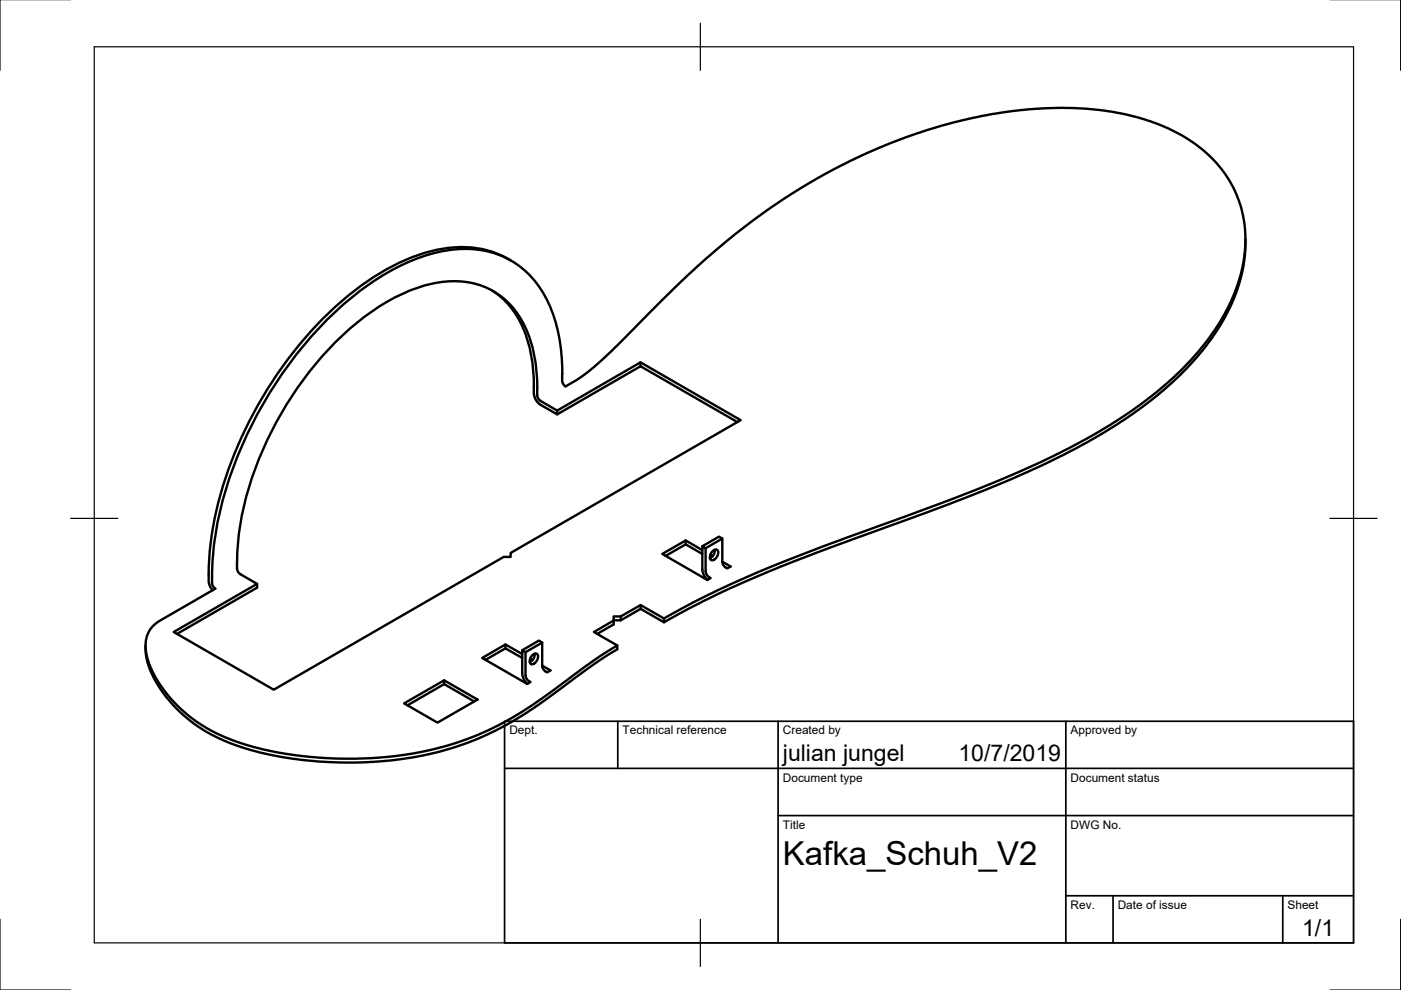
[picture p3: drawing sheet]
<svg xmlns="http://www.w3.org/2000/svg" width="297mm" height="210mm" viewBox="0 0 297 210" stroke-linecap="round" stroke-linejoin="round" font-family="sans-serif">
<!-- layer: Visible -->
<g fill="none" stroke="#000" stroke-width=".51">
<path d="M108.3 55.3a20.7 20.7 0 0 0-15.9-2.3 47.6 47.6 0 0 0-21.4 12.1 86.4 86.4 0 0 0-26 47.7 55.7 55.7 0 0 0-.7 10.6l.2 .9 .6 .9M264.1 50.8a35.4 35.4 0 0 1-8 22 78 78 0 0 1-24.1 20.1l-2.2 1.3a242.5 242.5 0 0 1-33.5 14.5l-16.9 6.2a243.8 243.8 0 0 0-38.6 17l-5-2.8-4.2 2.4h-1.5M104.2 61.5a19.2 19.2 0 0 1 8.3 13.3 36 36 0 0 1 .7 7.1M135.8 76.8v.9M113.2 82v1.9l.7 1.3 .6 .6 3.6 2.1 17.7-10.2 20.5 11.8M113.9 82.3a26.8 26.8 0 0 0-4.7-16.5 16.3 16.3 0 0 0-16.2-5.9 37.8 37.8 0 0 0-17.3 8.5 73.8 73.8 0 0 0-24.8 42.9 56.6 56.6 0 0 0-.6 9.3l.2 .7 .4 .4 3.6 2.1-17.7 10.2 21.2 12.2 48.8-28.1h1.5v-.9l48.7-28.1-21.2-12.3-17.7 10.3-3.9-2.4-.3-.8v-1.5M118.1 87.1v.8M145.4 114.6v.8M148.9 116.6l-3.5-2-5 2.8 9.6 5.6 .7-.4a1.75 1.75 0 0 1-1.1-1.5v-4.9l-.7-.4v4.9M148.9 117.4l-3.5-2-4.3 2.5M149.6 116.2l3.5-2v4.9M150.6 117.6l.5 .3"/>
<path d="M151.1 116.8a.65 .65 0 0 1 1.1 0 1.54 1.54 0 0 1-1.4 1.9 1.41 1.41 0 0 1 .3-1.9zM151.6 116.6a1.86 1.86 0 0 1-1.1 1.8M153.1 119.1a1.57 1.57 0 0 0 .7 1.2M153.1 114.2l-.7-.4-3.5 2M153.1 119.1l1.8 1-.7 .4-.4-.2M45 122.1a73.5 73.5 0 0 1 9.2-33.6 79.6 79.6 0 0 1 25.3-29.1 35.7 35.7 0 0 1 19.2-6.6 18.7 18.7 0 0 1 17.6 11.5 39.7 39.7 0 0 1 2.9 16.6l.3 .7 .4 .3 3.1-1.8 2.7-2.1 3.9-3.5 12.7-12.7a140.4 140.4 0 0 1 42-29.6l2.9-1.2a97.4 97.4 0 0 1 43.3-7.9 45.1 45.1 0 0 1 23.2 7.6 24.9 24.9 0 0 1 9.2 28 47.4 47.4 0 0 1-14 21.3 111.3 111.3 0 0 1-29.7 18.7 498.4 498.4 0 0 1-39.6 15.3 250.7 250.7 0 0 0-36.4 15.7l-2.4 1.4-5-2.8-4.2 2.4h-1.5v.9l-4.2 2.4 5 2.9-5.8 3.7-12.2 8.9-5.2 3.2a67.5 67.5 0 0 1-34.9 8.2l-3.8-.2-4.9-.4a51.9 51.9 0 0 1-20.8-6.2l-.7-.5a26.7 26.7 0 0 1-11.5-14.5l-.2-1.9 .1-1.6 .5-1.6 .6-.9 1.6-1.4 12-6.9-.7-.9v-1.7M54.5 123.8v.8l-17 9.8M107.2 136.6v.9M110.7 138.7l-3.5-2.1-5 2.9 9.6 5.5 .7-.4-.4-.2M110.7 139.5l-3.5-2-4.3 2.4M111.4 138.3l3.6-2.1v4.9M112.4 139.7l.5 .2"/>
<path d="M112.9 138.9a.65 .65 0 0 1 1.1-.1 1.54 1.54 0 0 1-1.4 2 1.41 1.41 0 0 1 .3-1.9zM113.4 138.6a1.86 1.86 0 0 1-1.1 1.8M115 136.2l-.7-.4-3.6 2.1M130.1 131.6v.8l-3.5 2M130.9 136.9v.8l-5 3.1-10.2 7.5-5.2 3.5-3.2 1.9-3.9 2-6.2 2.5a79.2 79.2 0 0 1-47-.1l-.8-.3a29.5 29.5 0 0 1-17.8-16.3l-.5-2-.2-2.6M131.6 130.7v.8M135.8 128.3v.8M140.8 131.1v.8M148.9 120.7a3.1 3.1 0 0 0 1.1 2.2M85.7 149.1l8.5-4.9 7 4.1-8.4 4.9zM94.2 144.2v.8M100.5 148.7l-6.3-3.7-7.8 4.6"/>
<path d="M112.1 144.4a1.56 1.56 0 0 1-.7-1.2v-4.9l-.7-.4v4.9a3.1 3.1 0 0 0 1.1 2.2M115 141.1l1.7 1-.7 .5a1.67 1.67 0 0 1-1-1.5z"/>
</g>
<!-- layer: Border -->
<path d="M0 -.1v15M297 -.1v15M20 9.9h267v190h-267zM148.5 4.9v10M15 109.9h10M282 109.9h10M0 194.9v15h15M148.5 194.9v10M297 194.9v15h-15" fill="none" stroke="#000" stroke-width=".25"/>
<!-- layer: TitleBlock -->
<path d="M107 152.9h180v47h-180zM131 152.9v10M165 152.9v47M226 152.9v47M107 162.9h180M165 172.9h122M226 189.9h61M236 189.9v10M272 189.9v10" fill="none" stroke="#000" stroke-width=".36"/>
<text font-size="7" x="166" y="183.4">Kafka_Schuh_V2</text>
<g font-size="4.9">
<text x="166" y="161.4">julian jungel</text>
<text x="203.2" y="161.4">10/7/2019</text>
<text x="276.1" y="198.6">1/1</text>
</g>
<g font-size="2.5">
<text x="108" y="155.7">Dept.</text>
<text x="132" y="155.7">Technical reference</text>
<text x="166" y="155.7">Created by</text>
<text x="227" y="155.7">Approved by</text>
<text x="166" y="165.7">Document type</text>
<text x="227" y="165.7">Document status</text>
<text x="166" y="175.7">Title</text>
<text x="227" y="175.7">DWG No.</text>
<text x="227" y="192.7">Rev.</text>
<text x="237" y="192.7">Date of issue</text>
<text x="273" y="192.7">Sheet</text>
</g>
</svg>
